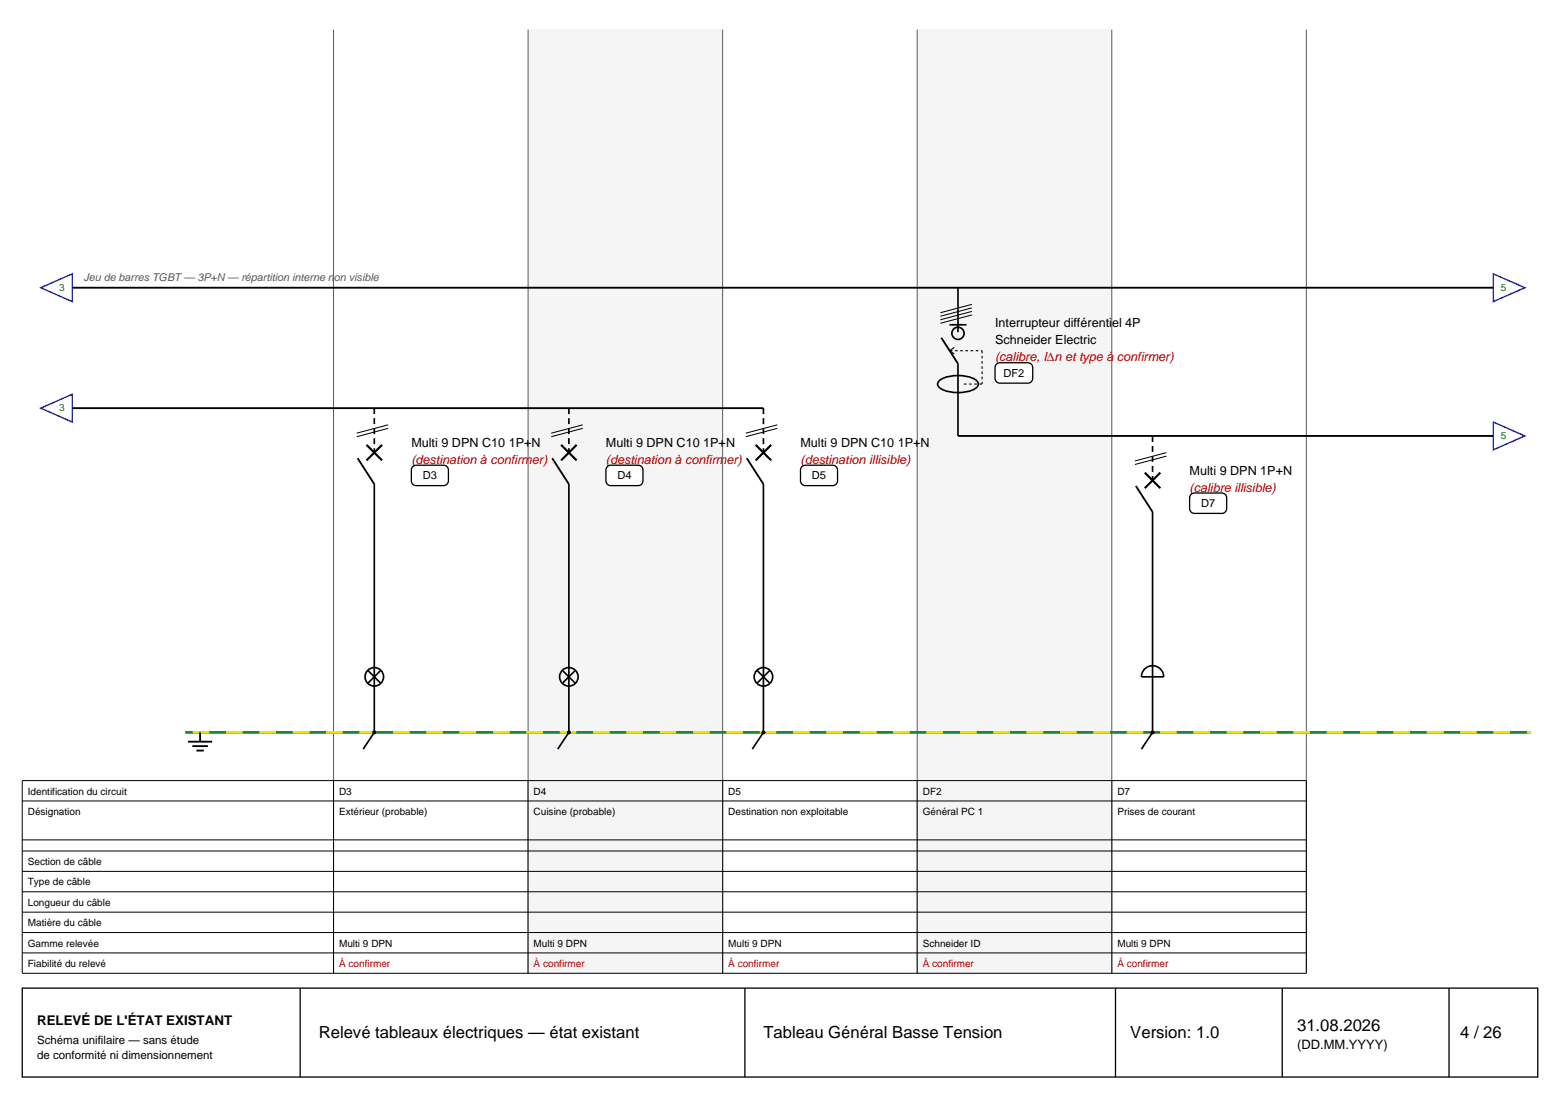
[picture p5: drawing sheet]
<svg xmlns="http://www.w3.org/2000/svg" width="297mm" height="210mm" viewBox="0 0 297 210" stroke-linecap="round" stroke-linejoin="round" font-family="sans-serif">
<g fill="#f5f5f5">
<path d="M100.5 5.6h37.1v179.7h-37.1z" fill-rule="evenodd"/>
<path d="M174.6 5.6h37.1v179.7h-37.1z" fill-rule="evenodd"/>
</g>
<path d="M63.5 5.6v179.7M100.5 5.6v179.7M137.6 5.6v179.7M174.6 5.6v179.7M211.7 5.6v179.7M248.7 5.6v179.7" fill="none" stroke="#5a5a5a" stroke-width=".19"/>
<g fill="#fff" stroke="#22b" stroke-width=".28">
<path d="M7.8 54.8l6-2.7v5.3z"/>
<path d="M284.3 52.1l6 2.7-6 2.6z"/>
</g>
<path d="M13.8 54.8h270.5" fill="none" stroke="#000" stroke-width=".35"/>
<path d="M7.8 77.7l6-2.6v5.3z" fill="#fff" stroke="#22b" stroke-width=".28"/>
<path d="M13.8 77.7h131.5" fill="none" stroke="#000" stroke-width=".35"/>
<path d="M284.3 80.4l6 2.6-6 2.6z" fill="#fff" stroke="#22b" stroke-width=".28"/>
<path d="M68.1 87.2l3.2 5M182.4 83h101.9" fill="none" stroke="#000" stroke-width=".35"/>
<path d="M71.3 77.7v8.5" fill="none" stroke="#000" stroke-width=".32" stroke-dasharray="1.1 .8" stroke-linecap="butt"/>
<path d="M73.9 80.9l-6 1.6M73.9 81.6l-6 1.5" fill="none" stroke="#000" stroke-width=".19"/>
<path d="M69.8 84.7l2.9 3M72.7 84.7l-2.9 3" fill="none" stroke="#000" stroke-width=".41"/>
<path d="M71.3 92.2v47.2" fill="none" stroke="#000" stroke-width=".32"/>
<path d="M78.6 88.8l.6-.2h5.3a.92 .92 0 0 1 .9 .9v2a.92 .92 0 0 1-.9 1h-5.3a.92 .92 0 0 1-.9-1v-2z" fill-rule="evenodd" fill="#fff" stroke="#000" stroke-width=".25"/>
<g fill="none" stroke="#000" stroke-width=".32">
<path d="M108.3 92.2v47.2M70 127.6l2.5 2.5M72.5 127.6l-2.5 2.5"/>
<circle cx="71.3" cy="128.9" r="1.76"/>
</g>
<path d="M108.3 77.7v8.5" fill="none" stroke="#000" stroke-width=".32" stroke-dasharray="1.1 .8" stroke-linecap="butt"/>
<path d="M110.9 80.9l-5.9 1.6M110.9 81.6l-5.9 1.5" fill="none" stroke="#000" stroke-width=".19"/>
<path d="M106.8 84.7l3 3M109.8 84.7l-3 3" fill="none" stroke="#000" stroke-width=".41"/>
<path d="M105.1 87.2l3.2 5" fill="none" stroke="#000" stroke-width=".35"/>
<path d="M115.6 88.8l.7-.2h5.2a.92 .92 0 0 1 .9 .9v2a.92 .92 0 0 1-.9 1h-5.2a.92 .92 0 0 1-.9-1v-2z" fill-rule="evenodd" fill="#fff" stroke="#000" stroke-width=".25"/>
<g fill="none" stroke="#000" stroke-width=".32">
<path d="M145.3 92.2v47.2M107.1 127.6l2.4 2.5M109.5 127.6l-2.4 2.5"/>
<circle cx="108.3" cy="128.9" r="1.76"/>
</g>
<path d="M145.3 77.7v8.5" fill="none" stroke="#000" stroke-width=".32" stroke-dasharray="1.1 .8" stroke-linecap="butt"/>
<path d="M148 80.9l-6 1.6M148 81.6l-6 1.5" fill="none" stroke="#000" stroke-width=".19"/>
<path d="M143.9 84.7l2.9 3M146.8 84.7l-2.9 3" fill="none" stroke="#000" stroke-width=".41"/>
<path d="M142.2 87.2l3.1 5" fill="none" stroke="#000" stroke-width=".35"/>
<path d="M152.7 88.8l.6-.2h5.2a.92 .92 0 0 1 1 .9v2a.92 .92 0 0 1-1 1h-5.2a.92 .92 0 0 1-.9-1v-2z" fill-rule="evenodd" fill="#fff" stroke="#000" stroke-width=".25"/>
<g fill="none" stroke="#000" stroke-width=".32">
<path d="M182.4 54.8v8.4M178.9 72.4a7.1 7.1 0 0 1 7 0 .84 .84 0 0 1 0 1.4 7.1 7.1 0 0 1-7 0 .84 .84 0 0 1 0-1.4zM180.8 61.8h3.2M182.4 69.2v13.8M144.1 127.6l2.5 2.5M146.6 127.6l-2.5 2.5"/>
<circle cx="182.4" cy="63.5" r="1.16"/>
<circle cx="145.3" cy="128.9" r="1.76"/>
</g>
<path d="M185 58l-6 1.5M185 58.6l-6 1.6M185 59.3l-6 1.6M185 60l-6 1.6" fill="none" stroke="#000" stroke-width=".19"/>
<path d="M179.2 64.3l3.2 4.9" fill="none" stroke="#000" stroke-width=".35"/>
<path d="M180.8 66.8h6.2M187 66.8v6.3M187 73.1h-3.9" fill="none" stroke="#000" stroke-width=".21" stroke-dasharray=".5 .5" stroke-linecap="butt"/>
<path d="M181.7 66.1l-.9 .7 .9 .6" fill="none" stroke="#000" stroke-width=".21"/>
<path d="M189.7 69.3l.7-.2h5.3a.92 .92 0 0 1 .9 .9v2a.92 .92 0 0 1-.9 .9h-5.3a.92 .92 0 0 1-1-.9v-2z" fill-rule="evenodd" fill="#fff" stroke="#000" stroke-width=".25"/>
<path d="M219.4 83v8.5" fill="none" stroke="#000" stroke-width=".32" stroke-dasharray="1.1 .8" stroke-linecap="butt"/>
<path d="M222.1 86.2l-6 1.6M222.1 86.8l-6 1.6" fill="none" stroke="#000" stroke-width=".19"/>
<path d="M217.9 90l3 2.9M220.9 90l-3 2.9" fill="none" stroke="#000" stroke-width=".41"/>
<path d="M216.3 92.5l3.1 5" fill="none" stroke="#000" stroke-width=".35"/>
<path d="M219.4 97.5v41.9" fill="none" stroke="#000" stroke-width=".32"/>
<path d="M226.8 94.1l.6-.2h5.2a.92 .92 0 0 1 .9 .9v2a.92 .92 0 0 1-.9 .9h-5.2a.92 .92 0 0 1-.9-.9v-2z" fill-rule="evenodd" fill="#fff" stroke="#000" stroke-width=".25"/>
<path d="M71.3 139.4l-2.2 3.2M108.3 139.4l-2.1 3.2M145.3 139.4l-2.1 3.2M217.9 127.4a2.12 2.12 0 0 1 2.3-.5 2.12 2.12 0 0 1 1.3 2h-4.2l.1-.6zM219.4 139.4l-2.1 3.2" fill="none" stroke="#000" stroke-width=".32"/>
<path d="M35.3 139.4h256.1" fill="none" stroke="#0f8a2f" stroke-width=".53"/>
<path d="M36.7 139.4h254.7" fill="none" stroke="#f5e400" stroke-width=".53" stroke-dasharray="3.2 3.2" stroke-linecap="butt"/>
<path d="M38.1 139.4v1.8M35.8 141.2h4.6M36.6 142.1h3M37.4 142.9h1.4" fill="none" stroke="#000" stroke-width=".35"/>
<g fill="#000">
<circle cx="71.3" cy="139.4" r=".39"/>
<circle cx="108.3" cy="139.4" r=".39"/>
<circle cx="145.3" cy="139.4" r=".39"/>
<circle cx="219.4" cy="139.4" r=".39"/>
</g>
<g fill="#f5f5f5">
<path d="M100.5 148.6h37.1v36.7h-37.1z" fill-rule="evenodd"/>
<path d="M174.6 148.6h37.1v36.7h-37.1z" fill-rule="evenodd"/>
</g>
<g fill="none" stroke="#000" stroke-width=".19">
<path d="M4.2 148.6h244.5v36.7h-244.5zM4.2 152.5h244.5M4.2 159.9h244.5M63.5 148.6v36.7M100.5 148.6v36.7M137.6 148.6v36.7M174.6 148.6v36.7M211.7 148.6v36.7M4.2 162h244.5M4.2 165.9h244.5M4.2 169.8h244.5M4.2 173.7h244.5"/>
<path d="M4.2 177.5h244.5M4.2 181.4h244.5"/>
</g>
<path d="M4.2 188.1h288.6v17h-288.6z" fill-rule="evenodd" fill="#fff" stroke="#000" stroke-width=".25"/>
<path d="M57.1 188.1v17M141.8 188.1v17M212.4 188.1v17M244.1 188.1v17M275.9 188.1v17" fill="none" stroke="#000" stroke-width=".25"/>
<g font-size="3.2">
<text x="60.7" y="197.7">Relevé tableaux électriques — état existant</text>
<text x="145.3" y="197.7">Tableau Général Basse Tension</text>
<text x="215.2" y="197.7">Version: 1.0</text>
<text x="246.9" y="196.2">31.08.2026</text>
<text x="278" y="197.7">4 / 26</text>
</g>
<g font-size="2.5">
<text x="7.1" y="195.2">RELEVÉ DE L'ÉTAT EXISTANT</text>
<text x="246.9" y="199.8">(DD.MM.YYYY)</text>
</g>
<g font-size="2.4">
<text x="189.4" y="62.2">Interrupteur différentiel 4P</text>
<text x="189.4" y="65.5">Schneider Electric</text>
<text x="78.3" y="85.1">Multi 9 DPN C10 1P+N</text>
<text x="115.4" y="85.1">Multi 9 DPN C10 1P+N</text>
<text x="152.4" y="85.1">Multi 9 DPN C10 1P+N</text>
<text x="226.5" y="90.4">Multi 9 DPN 1P+N</text>
</g>
<g font-size="2.4" fill="#b00000">
<text x="189.4" y="68.8">(calibre, I∆n et type à confirmer)</text>
<text x="78.3" y="88.4">(destination à confirmer)</text>
<text x="115.4" y="88.4">(destination à confirmer)</text>
<text x="152.4" y="88.4">(destination illisible)</text>
<text x="226.5" y="93.7">(calibre illisible)</text>
</g>
<g font-size="2.2">
<text x="7.1" y="198.7">Schéma unifilaire — sans étude</text>
<text x="7.1" y="201.5">de conformité ni dimensionnement</text>
</g>
<g font-size="2.1">
<text x="191" y="71.8">DF2</text>
<text x="80.5" y="91.3">D3</text>
<text x="117.5" y="91.3">D4</text>
<text x="154.6" y="91.3">D5</text>
<text x="228.7" y="96.6">D7</text>
</g>
<text font-size="2" fill="#5a5a5a" x="15.9" y="53.5">Jeu de barres TGBT — 3P+N — répartition interne non visible</text>
<g font-size="1.9" fill="#0f8a2f">
<text x="11.3" y="55.4">3</text>
<text x="285.7" y="55.4">5</text>
<text x="11.3" y="78.3">3</text>
<text x="285.7" y="83.6">5</text>
</g>
<g font-size="1.9">
<text x="5.3" y="151.3">Identification du circuit</text>
<text x="5.3" y="155.2">Désignation</text>
<text x="64.6" y="151.3">D3</text>
<text x="64.6" y="155.2">Extérieur (probable)</text>
<text x="101.6" y="151.3">D4</text>
<text x="101.6" y="155.2">Cuisine (probable)</text>
<text x="138.6" y="151.3">D5</text>
<text x="138.6" y="155.2">Destination non exploitable</text>
<text x="175.7" y="151.3">DF2</text>
<text x="175.7" y="155.2">Général PC 1</text>
<text x="212.7" y="151.3">D7</text>
<text x="212.7" y="155.2">Prises de courant</text>
<text x="5.3" y="164.7">Section de câble</text>
<text x="5.3" y="168.6">Type de câble</text>
<text x="5.3" y="172.5">Longueur du câble</text>
<text x="5.3" y="176.3">Matière du câble</text>
<text x="5.3" y="180.2">Gamme relevée</text>
<text x="5.3" y="184.1">Fiabilité du relevé</text>
<text x="64.6" y="180.2">Multi 9 DPN</text>
<text x="101.6" y="180.2">Multi 9 DPN</text>
<text x="138.6" y="180.2">Multi 9 DPN</text>
<text x="175.7" y="180.2">Schneider ID</text>
<text x="212.7" y="180.2">Multi 9 DPN</text>
</g>
<g font-size="1.9" fill="#b00000">
<text x="64.6" y="184.1">À confirmer</text>
<text x="101.6" y="184.1">À confirmer</text>
<text x="138.6" y="184.1">À confirmer</text>
<text x="175.7" y="184.1">À confirmer</text>
<text x="212.7" y="184.1">À confirmer</text>
</g>
</svg>
